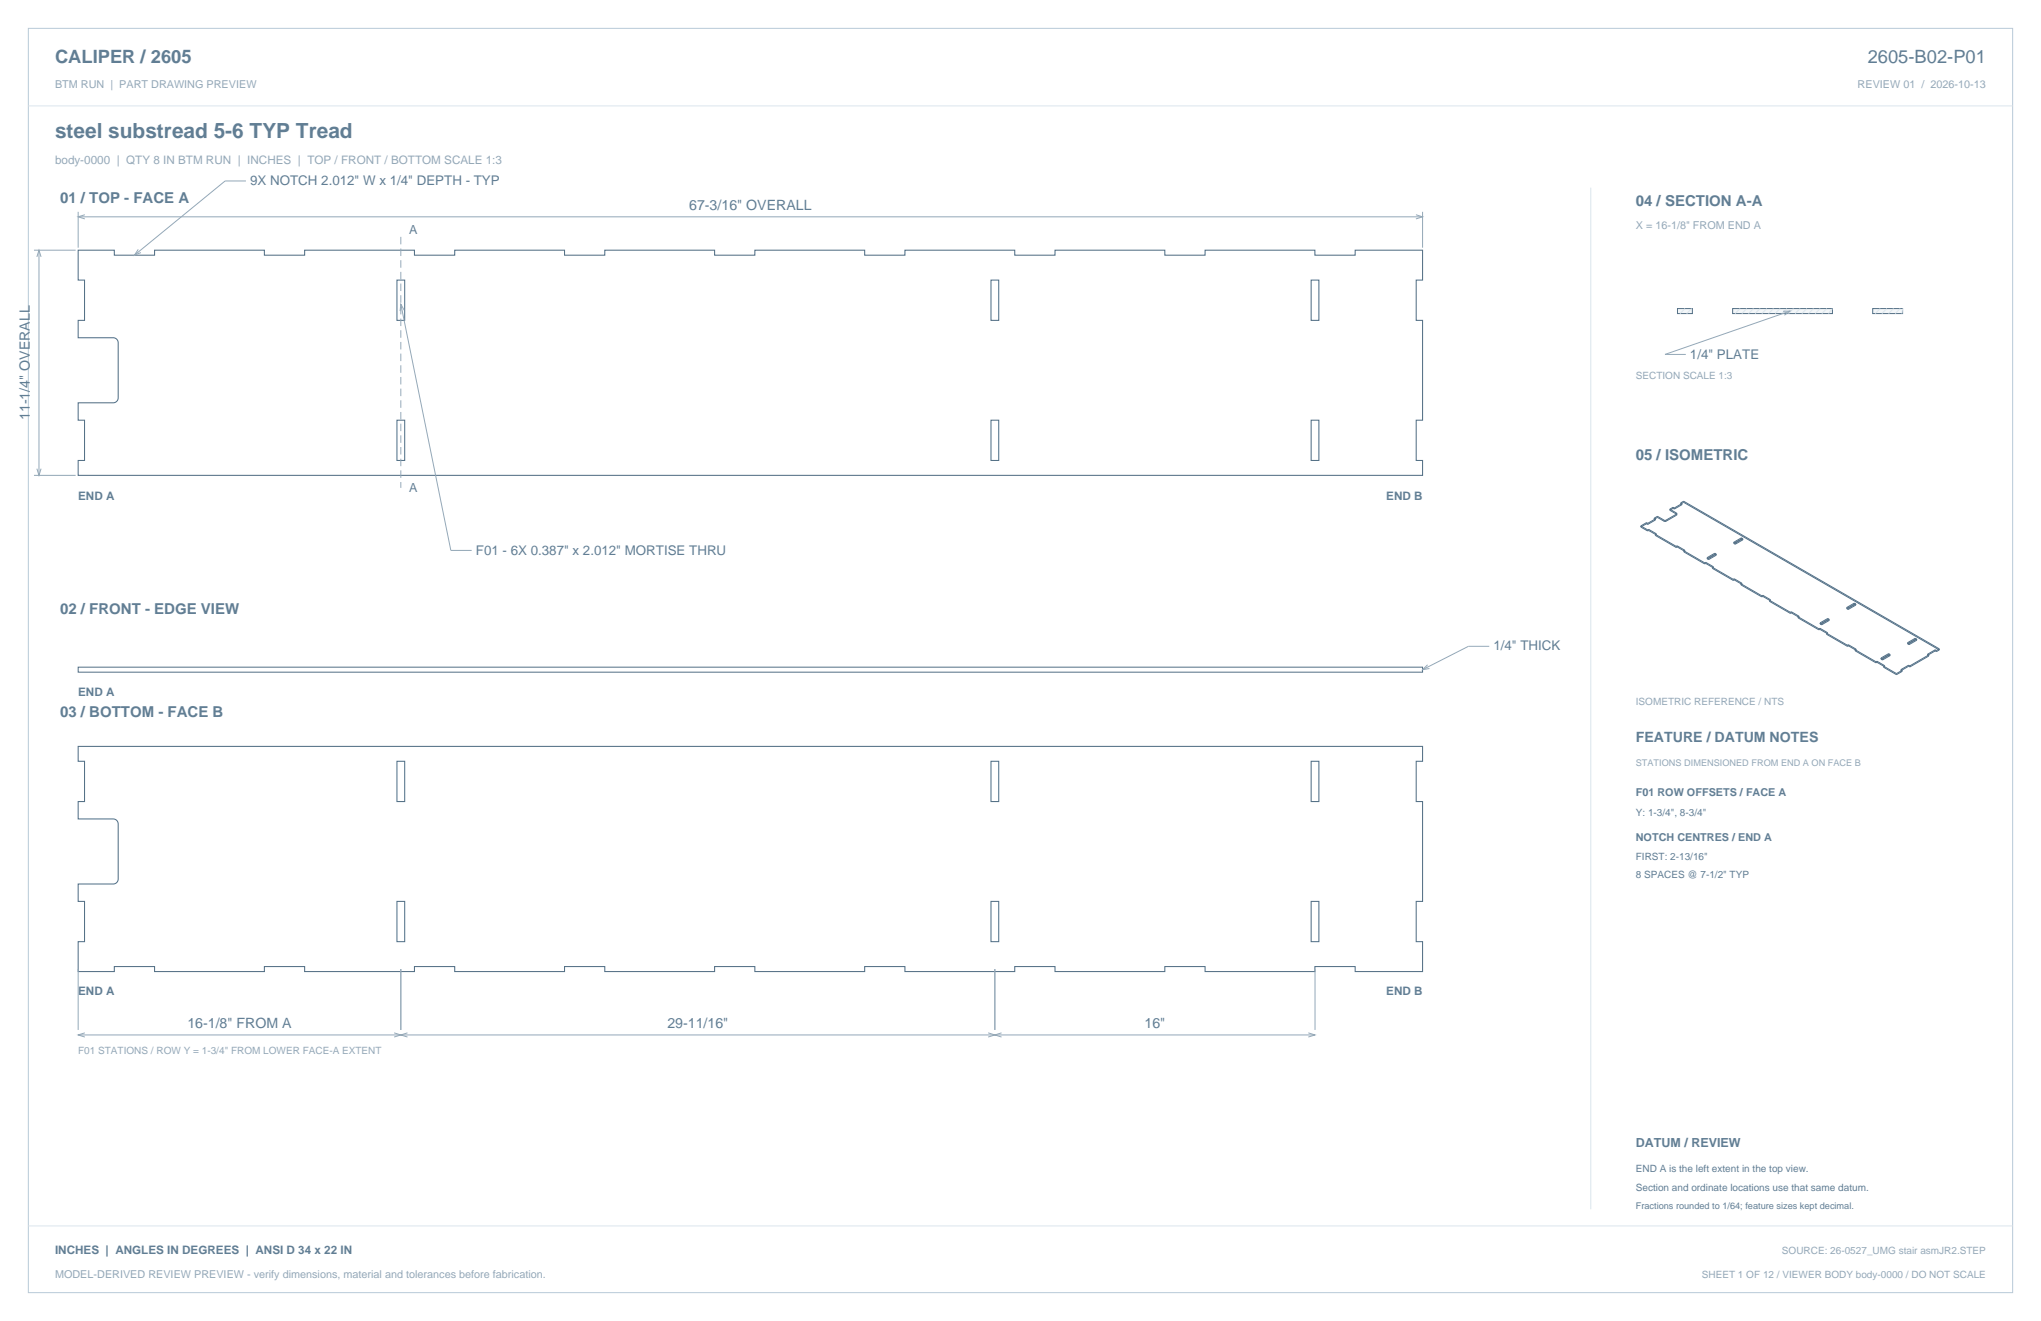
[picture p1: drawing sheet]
<svg xmlns="http://www.w3.org/2000/svg" width="864mm" height="559mm" viewBox="0 0 864 559" stroke-linecap="round" stroke-linejoin="round" font-family="sans-serif">
<path d="M12 12h839.6v534.8h-839.6z" fill="none" stroke="#b8cad8" stroke-width=".42"/>
<path d="M12 44.8h839.6M673.1 79.4v432.1" fill="none" stroke="#dbe5ed" stroke-width=".42"/>
<g fill="none" stroke="#536f85" stroke-width=".44">
<path d="M33.1 105.8h15.3v2.1h17v-2.1h46.5v2.1h17v-2.1h46.5v2.1h17v-2.1h46.5v2.1h17v-2.1h46.5v2.1h17v-2.1h46.5v2.1h17v-2.1h46.5v2.1h17v-2.1h46.5v2.1h17v-2.1h46.5v2.1h17v-2.1h28.5v12.7h-2.7v17h2.7v42.2h-2.7v17.1h2.7v6.3h-568.8v-6.3h2.7v-17.1h-2.7v-7.3h15l1.4-.7 .5-1.4v-23.4l-.4-1.1-.7-.7-.9-.2h-14.9v-7.4h2.7v-17h-2.7zM168 118.5h3.2v17h-3.2zM419.3 118.5h3.3v17h-3.3zM554.8 118.5h3.3v17h-3.3zM168 177.7h3.2v17.1h-3.2zM419.3 177.7h3.3v17.1h-3.3zM554.8 177.7h3.3v17.1h-3.3zM33.1 315.7h568.8v6.3h-2.7v17.1h2.7v42.2h-2.7v17h2.7v12.7h-28.5v-2.1h-17v2.1h-46.5v-2.1h-17v2.1h-46.5v-2.1h-17v2.1h-46.5v-2.1h-17v2.1h-46.5v-2.1h-17v2.1h-46.5v-2.1h-17v2.1h-46.5v-2.1h-17v2.1h-46.5v-2.1h-17v2.1h-46.5v-2.1h-17v2.1h-15.3v-12.7h2.7v-17h-2.7v-7.4h15l1.4-.7 .5-1.4v-23.3l-.4-1.1-.7-.7-.9-.3h-14.9v-7.3h2.7v-17.1h-2.7zM168 322h3.2v17.1h-3.2zM419.3 322h3.3v17.1h-3.3zM554.8 322h3.3v17.1h-3.3zM168 381.3h3.2v17h-3.2z"/>
<path d="M419.3 381.3h3.3v17h-3.3zM554.8 381.3h3.3v17h-3.3z"/>
</g>
<g fill="none" stroke="#93a8b9" stroke-width=".42">
<path d="M104.1 76.6h-8.9l-38.3 31.3M33.1 89.6v15.2M33.1 91.7h568.8M35.9 90.8l-2.8 .9 2.8 .9M599.1 90.8l2.8 .9-2.8 .9M601.9 89.6v15.2M14.4 105.8h17.6M15.6 108.7l.9-2.9 .9 2.9M16.5 105.8v95.3M58.5 105.5l-1.6 2.4 2.7-1.1M169.6 128.6l21.2 104.2h8.8M171 131.2l-1.4-2.6-.3 3"/>
<path d="M15.6 198.3l.9 2.8 .9-2.8M14.4 201.1h17.6M630.1 273.4h-8.8l-19.4 9.9M604 281.2l-2.1 2.1 2.9-.5M33.1 409.9v25.8M169.6 409.9v25.8M421 409.9v25.8M556.4 409.9v25.8M33.1 437.8h523.3M35.9 436.9l-2.8 .9 2.8 .9M166.8 436.9l2.8 .9-2.8 .9M172.4 436.9l-2.8 .9 2.8 .9"/>
<path d="M418.1 436.9l2.9 .9-2.9 .9M423.8 436.9l-2.8 .9 2.8 .9M553.6 436.9l2.8 .9-2.8 .9"/>
</g>
<path d="M169.6 100.2v106.2" fill="none" stroke="#93a8b9" stroke-width=".42" stroke-dasharray="3.2 1.8" stroke-linecap="butt"/>
<path d="M33.1 282.2h568.8v2.1h-568.8z" fill="none" stroke="#536f85" stroke-width=".42"/>
<path d="M709.8 130.5h6.3v2.1h-6.3z" fill-rule="evenodd" fill="#f2f6f9" stroke="#536f85" stroke-width=".42"/>
<path d="M713 130.5l-2.2 2.1M715.8 130.5l-2.1 2.1" fill="none" stroke="#dbe5ed" stroke-width=".42"/>
<path d="M733.1 130.5h42.3v2.1h-42.3z" fill-rule="evenodd" fill="#f2f6f9" stroke="#536f85" stroke-width=".42"/>
<g fill="none" stroke="#dbe5ed" stroke-width=".42">
<path d="M736.3 130.5l-2.1 2.1M739.1 130.5l-2.1 2.1M741.9 130.5l-2.1 2.1M744.8 130.5l-2.2 2.1M747.6 130.5l-2.1 2.1M750.4 130.5l-2.1 2.1M753.2 130.5l-2.1 2.1M756.1 130.5l-2.2 2.1M758.9 130.5l-2.1 2.1M761.7 130.5l-2.1 2.1M764.5 130.5l-2.1 2.1M767.3 130.5l-2.1 2.1"/>
<path d="M770.2 130.5l-2.2 2.1M773 130.5l-2.1 2.1M775.4 130.5l-1.7 2.1"/>
</g>
<path d="M792.4 130.5h12.6v2.1h-12.6z" fill-rule="evenodd" fill="#f2f6f9" stroke="#536f85" stroke-width=".42"/>
<path d="M795.6 130.5l-2.2 2.1M798.4 130.5l-2.1 2.1M801.2 130.5l-2.1 2.1M804 130.5l-2.1 2.1M805 130.5l-.3 2.1M12 518.6h839.6" fill="none" stroke="#dbe5ed" stroke-width=".42"/>
<path d="M754.5 131.7l2.9-.1-2.4 1.7M757.4 131.6l-52.9 18.3h8.8" fill="none" stroke="#93a8b9" stroke-width=".42"/>
<g fill="none" stroke="#536f85" stroke-width=".42">
<path d="M699.9 219.2l.5 .3M699.9 219.7l.5 .3M699.9 219.2v.5M700.4 220l-3.2 1.8M700.4 219.5l-3.2 1.9M700.4 219.5v.5M701.3 218.4v.5M701.3 218.9l-1.4 .8M701.3 218.4l-1.4 .8M701.3 218.4l2.8 1.6M701.3 218.9l2.8 1.6M706.5 215.9l2.9 1.6"/>
<path d="M706.5 215.4v.5M706.5 215.4l2.9 1.6M707.9 215l-1.4 .9M707.9 215l.6 .3M707.9 214.6v.4M707.9 214.6l.6 .3M707.9 214.6l-1.4 .8M708.5 214.9v.4M709.4 217v.5M709.4 217.5v.4M709.4 217v.9M709.4 217.5l-4.5 2.5"/>
<path d="M709.4 217.9l-4.5 2.6M711.2 212.7l.5 .3M711.2 212.7v.5M711.2 213.2l.5 .3M711.7 213.5l-3.2 1.8M711.7 213l-3.2 1.9M711.7 213v.5M712.4 212.5l108.2 62.4M712.4 212.5l-1.2 .7M712.4 212l-1.2 .7M712.4 212v.5M712.4 212l108.2 62.5"/>
<path d="M694.3 222.5v.4M694.3 222.5l2.9 1.7M694.3 222.9l2.9 1.7M696.7 221.6l-2.4 1.3M696.7 221.1l.5 .3M696.7 221.1l-2.4 1.4M696.7 221.6l.5 .2M696.7 221.1v.5M697.2 224.2v.4M697.2 221.4v.4M697.6 223.9l3.2 1.9M697.6 224.4l11.7 6.7"/>
<path d="M697.6 223.9l-.4 .3M697.6 224.4l-.4 .2M697.6 223.9v.5M700.4 226.5l8.9 5.1M700.8 225.8v.5l-.4 .2M700.8 225.8l-.4 .2v.5M704.1 220.5h.8M704.1 220h.8M704.1 220v.5M704.9 220v.5M709.3 231.1v.5M709.7 230.9l3.2 1.9"/>
<path d="M709.7 230.9l-.4 .2M709.7 231.4l11.6 6.7M709.7 230.9v.5M709.7 231.4l-.4 .2M712.5 233.5l8.8 5.1M712.9 232.8l-.4 .2v.5M712.9 232.8v.4l-.4 .3M721.3 238.1v.5M721.7 237.9l3.3 1.8M721.7 238.3l11.7 6.8M721.7 238.3l-.4 .3M721.7 237.9v.4"/>
<path d="M721.7 237.9l-.4 .2M722.3 235.9l.6 .4M722.3 236.4l.6 .3M722.3 235.9v.5M722.9 236.3v.4M725 239.7v.5l-.4 .2M725 239.7l-.4 .3v.4M725.6 234l.6 .4M725.6 234v.5M725.6 234.5l.6 .4M725.6 234.5l-3.3 1.9M725.6 234l-3.3 1.9"/>
<path d="M726.2 234.4l-3.3 1.9M726.2 234.4v.5M726.2 234.9l-3.3 1.8M733.6 229.9l.6 .3M733.6 229.4l.6 .3M733.6 229.4v.5M734.2 229.7v.5M736.8 227.5v.5M736.8 227.5l.7 .4M736.8 228l.7 .3M736.8 227.5l-3.2 1.9M736.8 228l-3.2 1.9"/>
<path d="M737.5 227.9l-3.3 1.8M737.5 228.3l-3.3 1.9M737.5 227.9v.4M724.6 240.4l8.8 5.1M733.4 245.1v.4M733.8 244.8l3.2 1.9M733.8 245.3l11.7 6.7M733.8 244.8l-.4 .3M733.8 245.3l-.4 .2M733.8 244.8v.5M736.6 247.4l8.9 5.1M737 246.7v.5l-.4 .2"/>
<path d="M737 246.7l-.4 .2v.5M745.5 252v.5M745.9 251.8l3.2 1.9M745.9 252.3l11.7 6.7M745.9 251.8v.5M745.9 251.8l-.4 .2M745.9 252.3l-.4 .2M748.7 254.4l8.9 5.1M749.1 253.7v.4l-.4 .3M749.1 253.7l-.4 .2v.5M757.6 259v.5M758 258.8l3.2 1.9"/>
<path d="M758 259.2l11.6 6.8M758 259.2l-.4 .3M758 258.8v.4M758 258.8l-.4 .2M781.4 257l.6 .3M781.4 257.5l.6 .3M781.4 257v.5M782 257.3v.5M784.6 255.1l.7 .4M784.6 255.1v.5M784.6 255.6l.7 .3M784.6 255.1l-3.2 1.9"/>
<path d="M784.6 255.6l-3.2 1.9M785.3 255.5v.4M785.3 255.9l-3.3 1.9M785.3 255.5l-3.3 1.8M760.8 261.4l8.8 5.1M761.2 260.7l-.4 .2v.5M761.2 260.7v.4l-.4 .3M769.6 266v.5M770 265.8l3.3 1.8M770 266.2l11.7 6.8M770 265.8v.4M770 266.2l-.4 .3"/>
<path d="M770 265.8l-.4 .2M770.1 263.5l.6 .4M770.1 264l.6 .3M770.1 263.5v.5M770.7 263.9v.4M772.9 268.3l8.8 5.1M773.3 267.6v.5l-.4 .2M773.3 267.6l-.4 .3v.4M773.4 262.1l.6 .3M773.4 261.6l-3.3 1.9M773.4 261.6l.6 .4M773.4 262.1l-3.3 1.9"/>
<path d="M773.4 261.6v.5M774 262l-3.3 1.9M774 262.4l-3.3 1.9M774 262v.4M781.7 273v.4M782.1 272.7l3.2 1.9M782.1 273.2l11.7 6.7M782.1 272.7v.5M782.1 272.7l-.4 .3M782.1 273.2l-.4 .2M784.9 275.3l8.9 5.1M785.3 274.6v.5l-.4 .2"/>
<path d="M785.3 274.6l-.4 .2v.5M793.8 279.9v.5M794.2 279.7l3.2 1.9M794.2 279.7l-.4 .2M794.2 279.7v.5M795.9 278.4v.4M795.9 278.4l.6 .3M795.9 278.8l.6 .4M796.5 278.7v.5M799.1 277l-3.2 1.8M799.1 277l.6 .3M799.1 276.5v.5"/>
<path d="M799.1 276.5l.6 .4M799.1 276.5l-3.2 1.9M799.7 277.3l-3.2 1.9M799.7 276.9l-3.2 1.8M799.7 276.9v.4M807.2 271.9l.6 .3M807.2 272.3l.6 .4M807.2 271.9v.4M807.8 272.2v.5M810.4 270.5l-3.2 1.8M810.4 270v.5M810.4 270l.6 .4"/>
<path d="M810.4 270.5l.6 .3M810.4 270l-3.2 1.9M811 270.8l-3.2 1.9M811 270.4v.4M811 270.4l-3.2 1.8M815.6 276.7l.5 .3M815.6 277.2l.5 .3M815.6 276.7v.5M816.1 277l-8 4.7M816.1 277v.5M816.1 277.5l-8 4.6M818.9 275.3l-3.3 1.9"/>
<path d="M818.9 274.9l.5 .3M818.9 274.9l-3.3 1.8M818.9 275.3l.5 .3M818.9 274.9v.4M819.4 275.2v.4M820.6 274.9l-1.2 .7M820.6 274.5v.4M820.6 274.5l-1.2 .7M794.2 280.2l-.4 .2M794.2 280.2l8.2 4.7M797 282.3l5.4 3.1M797.4 281.6l-.4 .2v.5"/>
<path d="M797.4 281.6v.4l-.4 .3M802.4 284.9v.5M804.3 283.3l.6 .2M804.3 283.7l.6 .3M804.3 283.3v.4M804.9 283.5l-2.5 1.4M804.9 283.5v.5M804.9 284l-2.5 1.4M807.6 281.8l-3.3 1.9M807.6 281.8l.5 .3M807.6 281.4l-3.3 1.9M807.6 281.4v.4"/>
<path d="M807.6 281.4l.5 .3M808.1 281.7v.4"/>
</g>
<text font-size="8.8" fill="#617e94" x="23.3" y="58.2">steel substread 5-6 TYP Tread</text>
<g font-size="7.8" fill="#617e94">
<text x="23.3" y="26.8">CALIPER / 2605</text>
<text x="790.3" y="26.8">2605-B02-P01</text>
</g>
<g font-size="6.3" fill="#617e94">
<text x="25.4" y="86.1">01 / TOP - FACE A</text>
<text x="692.1" y="87.1">04 / SECTION A-A</text>
<text x="692.1" y="194.4">05 / ISOMETRIC</text>
<text x="25.4" y="259.6">02 / FRONT - EDGE VIEW</text>
<text x="25.4" y="303.4">03 / BOTTOM - FACE B</text>
</g>
<g font-size="6" fill="#617e94">
<text x="291.6" y="88.9">67-3/16&quot; OVERALL</text>
<text x="12.6" y="177.7" transform="rotate(-90 12.6 177.7)">11-1/4&quot; OVERALL</text>
<text x="692.1" y="314">FEATURE / DATUM NOTES</text>
<text x="79.3" y="435">16-1/8&quot; FROM A</text>
<text x="282.4" y="435">29-11/16&quot;</text>
<text x="484.3" y="435">16&quot;</text>
</g>
<g font-size="5.6" fill="#617e94">
<text x="105.8" y="78.3">9X NOTCH 2.012&quot; W x 1/4&quot; DEPTH - TYP</text>
<text x="715.1" y="151.7">1/4&quot; PLATE</text>
<text x="201.3" y="234.6">F01 - 6X 0.387&quot; x 2.012&quot; MORTISE THRU</text>
<text x="631.9" y="275.2">1/4&quot; THICK</text>
</g>
<g font-size="5.3" fill="#617e94">
<text x="173.1" y="99.1">A</text>
<text x="173.1" y="208.1">A</text>
<text x="692.1" y="485.1">DATUM / REVIEW</text>
</g>
<text font-size="4.9" fill="#93a8b9" x="23.3" y="69.5">body-0000 | QTY 8 IN BTM RUN | INCHES | TOP / FRONT / BOTTOM SCALE 1:3</text>
<g font-size="4.9" fill="#617e94">
<text x="33.1" y="211.3">END A</text>
<text x="586.6" y="211.3">END B</text>
<text x="33.1" y="294.2">END A</text>
<text x="33.1" y="420.9">END A</text>
<text x="586.6" y="420.9">END B</text>
<text x="23.3" y="530.6">INCHES | ANGLES IN DEGREES | ANSI D 34 x 22 IN</text>
</g>
<g font-size="4.6" fill="#93a8b9">
<text x="23.3" y="37">BTM RUN | PART DRAWING PREVIEW</text>
<text x="786" y="37">REVIEW 01 / 2026-10-13</text>
<text x="692.1" y="97">X = 16-1/8&quot; FROM END A</text>
<text x="23.3" y="540.5">MODEL-DERIVED REVIEW PREVIEW - verify dimensions, material and tolerances before fabrication.</text>
</g>
<g font-size="4.6" fill="#617e94">
<text x="692.1" y="336.9">F01 ROW OFFSETS / FACE A</text>
<text x="692.1" y="356">NOTCH CENTRES / END A</text>
</g>
<g font-size="4.2" fill="#93a8b9">
<text x="692.1" y="160.5">SECTION SCALE 1:3</text>
<text x="692.1" y="298.1">ISOMETRIC REFERENCE / NTS</text>
<text x="33.1" y="445.9">F01 STATIONS / ROW Y = 1-3/4&quot; FROM LOWER FACE-A EXTENT</text>
<text x="754" y="530.6">SOURCE: 26-0527_UMG stair asmJR2.STEP</text>
<text x="720.1" y="540.5">SHEET 1 OF 12 / VIEWER BODY body-0000 / DO NOT SCALE</text>
</g>
<g font-size="4.2" fill="#617e94">
<text x="692.1" y="345.4">Y: 1-3/4&quot;, 8-3/4&quot;</text>
<text x="692.1" y="363.7">FIRST: 2-13/16&quot;</text>
<text x="692.1" y="371.5">8 SPACES @ 7-1/2&quot; TYP</text>
<text x="692.1" y="495.7">END A is the left extent in the top view.</text>
<text x="692.1" y="503.8">Section and ordinate locations use that same datum.</text>
</g>
<text font-size="3.9" fill="#93a8b9" x="692.1" y="323.8">STATIONS DIMENSIONED FROM END A ON FACE B</text>
<text font-size="3.9" fill="#617e94" x="692.1" y="511.5">Fractions rounded to 1/64; feature sizes kept decimal.</text>
</svg>
